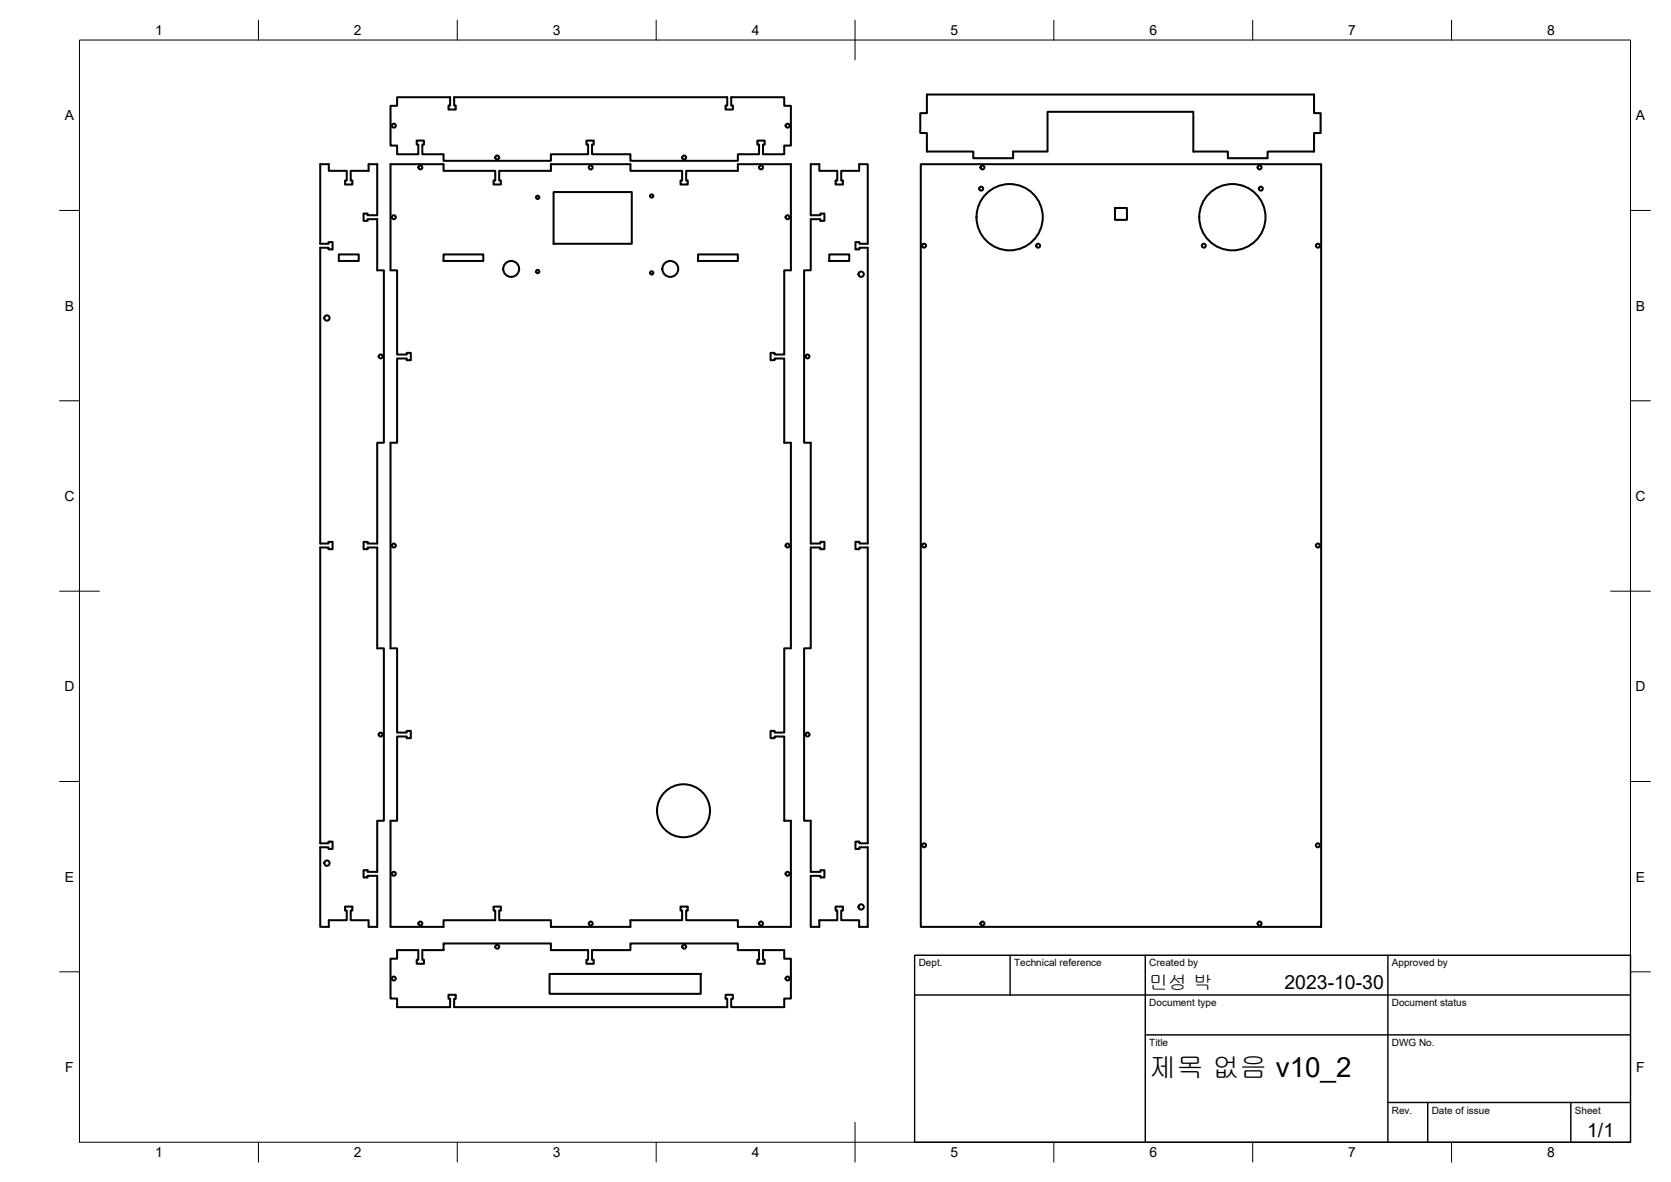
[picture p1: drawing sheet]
<svg xmlns="http://www.w3.org/2000/svg" width="420mm" height="297mm" viewBox="0 0 420 297" stroke-linecap="round" stroke-linejoin="round" font-family="sans-serif">
<!-- layer: Visible -->
<g fill="none" stroke="#000" stroke-width=".51">
<path d="M99.8 24.4h13.4v2.1h-.4v1h1.8v-1h-.4v-2.1h68.7v2.1h-.5v1h1.9v-1h-.4v-2.1h13.3v2.2h1.7v10h-1.7v2.2h-5.3v-2.5h.4v-1h-1.9v1h.5v2.5h-5.4v1.6h-27v-1.6h-9.6v-2.5h.4v-1h-1.9v1h.5v2.5h-9.4v1.6h-27v-1.6h-5.3v-2.5h.4v-1h-1.8v1h.4v2.5h-5.4v-2.2h-1.6v-10h1.6zM233.1 23.8h97.3v4.6h1.7v5h-1.7v4.7h-11.7v1.7h-10v-1.7h-8.6v-10h-36.7v10h-8.7v1.7h-10v-1.7h-11.6v-4.7h-1.7v-5h1.7zM80.5 41.3h2.2v1.6h4.5v2.5h-.4v1h1.8v-1h-.4v-2.5h4.5v-1.6h2.1v12.8h-2.4v-.4h-1v1.8h1v-.4h2.4v12.8h1.7v43.4h-1.7v25.3h-2.4v-.4h-1v1.8h1v-.4h2.4v25.3h1.7v43.4h-1.7v12.8h-2.4v-.4h-1v1.8h1v-.4h2.4v12.8h-2.1v-1.6h-4.5v-2.5h.4v-1h-1.8v1h.4v2.5h-4.5v1.6h-2.2v-20h2.1v.4h1v-1.8h-1v.4h-2.1v-74.3h2.1v.4h1v-1.8h-1v.4h-2.1v-74.3h2.1v.4h1v-1.9h-1v.5h-2.1zM98.2 41.3h13.3v1.6h13v2.5h-.4v1h1.8v-1h-.4v-2.5h13v-1.6h20v1.6h13v2.5h-.4v1h1.8v-1h-.4v-2.5h13v-1.6h13.4v26.6h-1.7v21.2h-2.4v-.4h-1v1.8h1v-.4h2.4v21.2h1.7v51.6h-1.7v21.2h-2.4v-.4h-1v1.8h1v-.4h2.4v21.2h1.7v26.6h-13.4v-1.6h-13v-2.5h.4v-1h-1.8v1h.4v2.5h-13v1.6h-20v-1.6h-13v-2.5h.4v-1h-1.8v1h.4v2.5h-13v1.6h-13.3v-26.6h1.6v-21.2h2.5v.4h1v-1.8h-1v.4h-2.5v-21.2h-1.6v-51.6h1.6v-21.2h2.5v.4h1v-1.8h-1v.4h-2.5v-21.2h-1.6zM139.2 48.3h19.7v13h-19.7zM203.9 41.3h2.1v1.6h4.5v2.5h-.4v1h1.8v-1h-.4v-2.5h4.5v-1.6h2.2v20h-2.1v-.5h-1v1.9h1v-.4h2.1v74.3h-2.1v-.4h-1v1.8h1v-.4h2.1v74.3h-2.1v-.4h-1v1.8h1v-.4h2.1v20h-2.2v-1.6h-4.5v-2.5h.4v-1h-1.8v1h.4v2.5h-4.5v1.6h-2.1v-12.8h2.4v.4h1v-1.8h-1v.4h-2.4v-12.8h-1.7v-43.4h1.7v-25.3h2.4v.4h1v-1.8h-1v.4h-2.4v-25.3h-1.7v-43.4h1.7v-12.8h2.4v.4h1v-1.8h-1v.4h-2.4zM231.5 41.3h100.7v191.6h-100.7zM280.4 52.3h3v3h-3zM85.2 63.9h5v1.7h-5zM111.5 63.9h10v1.7h-10zM175.5 63.9h10v1.7h-10zM208.5 63.9h5v1.7h-5z"/>
<path d="M99.8 238.8h5.4v2.4h-.4v1h1.8v-1h-.4v-2.4h5.3v-1.7h27v1.7h9.4v2.4h-.5v1h1.9v-1h-.4v-2.4h9.6v-1.7h27v1.7h5.4v2.4h-.5v1h1.9v-1h-.4v-2.4h5.3v2.1h1.7v10h-1.7v2.2h-13.3v-2.1h.4v-1h-1.9v1h.5v2.1h-68.7v-2.1h.4v-1h-1.8v1h.4v2.1h-13.4v-2.2h-1.6v-10h1.6zM138.2 244.8h38v5h-38z"/>
<circle cx="99" cy="31.6" r=".5"/>
<circle cx="125" cy="39.6" r=".5"/>
<circle cx="172" cy="39.6" r=".5"/>
<circle cx="198" cy="31.6" r=".5"/>
<circle cx="99" cy="54.6" r=".5"/>
<circle cx="105.7" cy="42.1" r=".5"/>
<circle cx="135.2" cy="49.6" r=".41"/>
<circle cx="148.5" cy="42.1" r=".5"/>
<circle cx="163.9" cy="49.3" r=".41"/>
<circle cx="191.4" cy="42.1" r=".5"/>
<circle cx="198" cy="54.6" r=".5"/>
<circle cx="246.7" cy="47.4" r=".5"/>
<circle cx="247" cy="42.1" r=".5"/>
<circle cx="253.9" cy="54.6" r="8.3"/>
<circle cx="309.9" cy="54.6" r="8.3"/>
<circle cx="316.7" cy="42.1" r=".5"/>
<circle cx="317" cy="47.4" r=".5"/>
<circle cx="82.2" cy="79.9" r=".67"/>
<circle cx="128.5" cy="67.6" r="2"/>
<circle cx="135.2" cy="68.2" r=".41"/>
<circle cx="163.9" cy="68.6" r=".41"/>
<circle cx="168.5" cy="67.6" r="2"/>
<circle cx="216.5" cy="68.9" r=".67"/>
<circle cx="232.4" cy="61.7" r=".5"/>
<circle cx="261" cy="61.7" r=".5"/>
<circle cx="302.7" cy="61.7" r=".5"/>
<circle cx="331.4" cy="61.7" r=".5"/>
<circle cx="95.7" cy="89.6" r=".5"/>
<circle cx="203" cy="89.6" r=".5"/>
<circle cx="99" cy="137.1" r=".5"/>
<circle cx="198" cy="137.1" r=".5"/>
<circle cx="232.4" cy="137.1" r=".5"/>
<circle cx="331.4" cy="137.1" r=".5"/>
<circle cx="95.7" cy="184.6" r=".5"/>
<circle cx="203" cy="184.6" r=".5"/>
<circle cx="82.2" cy="216.9" r=".67"/>
<circle cx="99" cy="219.6" r=".5"/>
<circle cx="171.9" cy="203.7" r="6.7"/>
<circle cx="198" cy="219.6" r=".5"/>
<circle cx="232.4" cy="212.4" r=".5"/>
<circle cx="331.4" cy="212.4" r=".5"/>
<circle cx="105.7" cy="232.1" r=".5"/>
<circle cx="125" cy="237.9" r=".5"/>
<circle cx="148.5" cy="232.1" r=".5"/>
<circle cx="172" cy="237.9" r=".5"/>
<circle cx="191.4" cy="232.1" r=".5"/>
<circle cx="216.5" cy="227.9" r=".67"/>
<circle cx="247" cy="232.1" r=".5"/>
<circle cx="316.7" cy="232.1" r=".5"/>
<circle cx="99" cy="245.9" r=".5"/>
<circle cx="198" cy="245.9" r=".5"/>
</g>
<!-- layer: BORDER -->
<g fill="none" stroke="#000" stroke-width=".25">
<path d="M20 10.1h390v276.9h-390zM65 5.1v5M115 5.1v5M165 5.1v5M215 5.1v10M265 5.1v5M315 5.1v5M365 5.1v5M15 52.9h5M410 52.9h5M15 100.7h5M410 100.7h5"/>
<path d="M15 148.6h10M405 148.6h10M15 196.4h5M410 196.4h5M15 244.2h5M410 244.2h5M65 287v5M115 287v5M165 287v5M215 282.1v9.9M265 287v5M315 287v5"/>
<path d="M365 287v5"/>
</g>
<!-- layer: TITLEBLOCK -->
<path d="M230 240.1h180v46.9h-180zM230 250h180M254 240.1v9.9M288 240.1v46.9M349 240.1v46.9M288 260.1h122M349 277.1h61M359 277.1v9.9M395 277.1v9.9" fill="none" stroke="#000" stroke-width=".36"/>
<text font-size="6.8" x="289" y="270.6">제목 없음 v10_2</text>
<g font-size="4.9">
<text x="323" y="248.5">2023-10-30</text>
<text x="399.1" y="285.7">1/1</text>
</g>
<text font-size="4.8" x="289" y="248.5">민성 박</text>
<g font-size="3.5">
<text x="39" y="8.8">1</text>
<text x="89" y="8.8">2</text>
<text x="139" y="8.8">3</text>
<text x="189" y="8.8">4</text>
<text x="239" y="8.8">5</text>
<text x="289" y="8.8">6</text>
<text x="339" y="8.8">7</text>
<text x="389" y="8.8">8</text>
<text x="16.3" y="30.2">A</text>
<text x="411.3" y="30.2">A</text>
<text x="16.3" y="78">B</text>
<text x="411.3" y="78">B</text>
<text x="16.2" y="125.9">C</text>
<text x="411.2" y="125.9">C</text>
<text x="16.2" y="173.7">D</text>
<text x="411.2" y="173.7">D</text>
<text x="16.3" y="221.6">E</text>
<text x="411.3" y="221.6">E</text>
<text x="16.4" y="269.4">F</text>
<text x="411.4" y="269.4">F</text>
<text x="39" y="290.8">1</text>
<text x="89" y="290.8">2</text>
<text x="139" y="290.8">3</text>
<text x="189" y="290.8">4</text>
<text x="239" y="290.8">5</text>
<text x="289" y="290.8">6</text>
<text x="339" y="290.8">7</text>
<text x="389" y="290.8">8</text>
</g>
<g font-size="2.5">
<text x="231" y="242.9">Dept.</text>
<text x="255" y="242.9">Technical reference</text>
<text x="289" y="242.9">Created by</text>
<text x="350" y="242.9">Approved by</text>
<text x="289" y="252.8">Document type</text>
<text x="350" y="252.8">Document status</text>
<text x="289" y="262.9">Title</text>
<text x="350" y="262.9">DWG No.</text>
<text x="350" y="279.9">Rev.</text>
<text x="360" y="279.9">Date of issue</text>
<text x="396" y="279.9">Sheet</text>
</g>
</svg>
